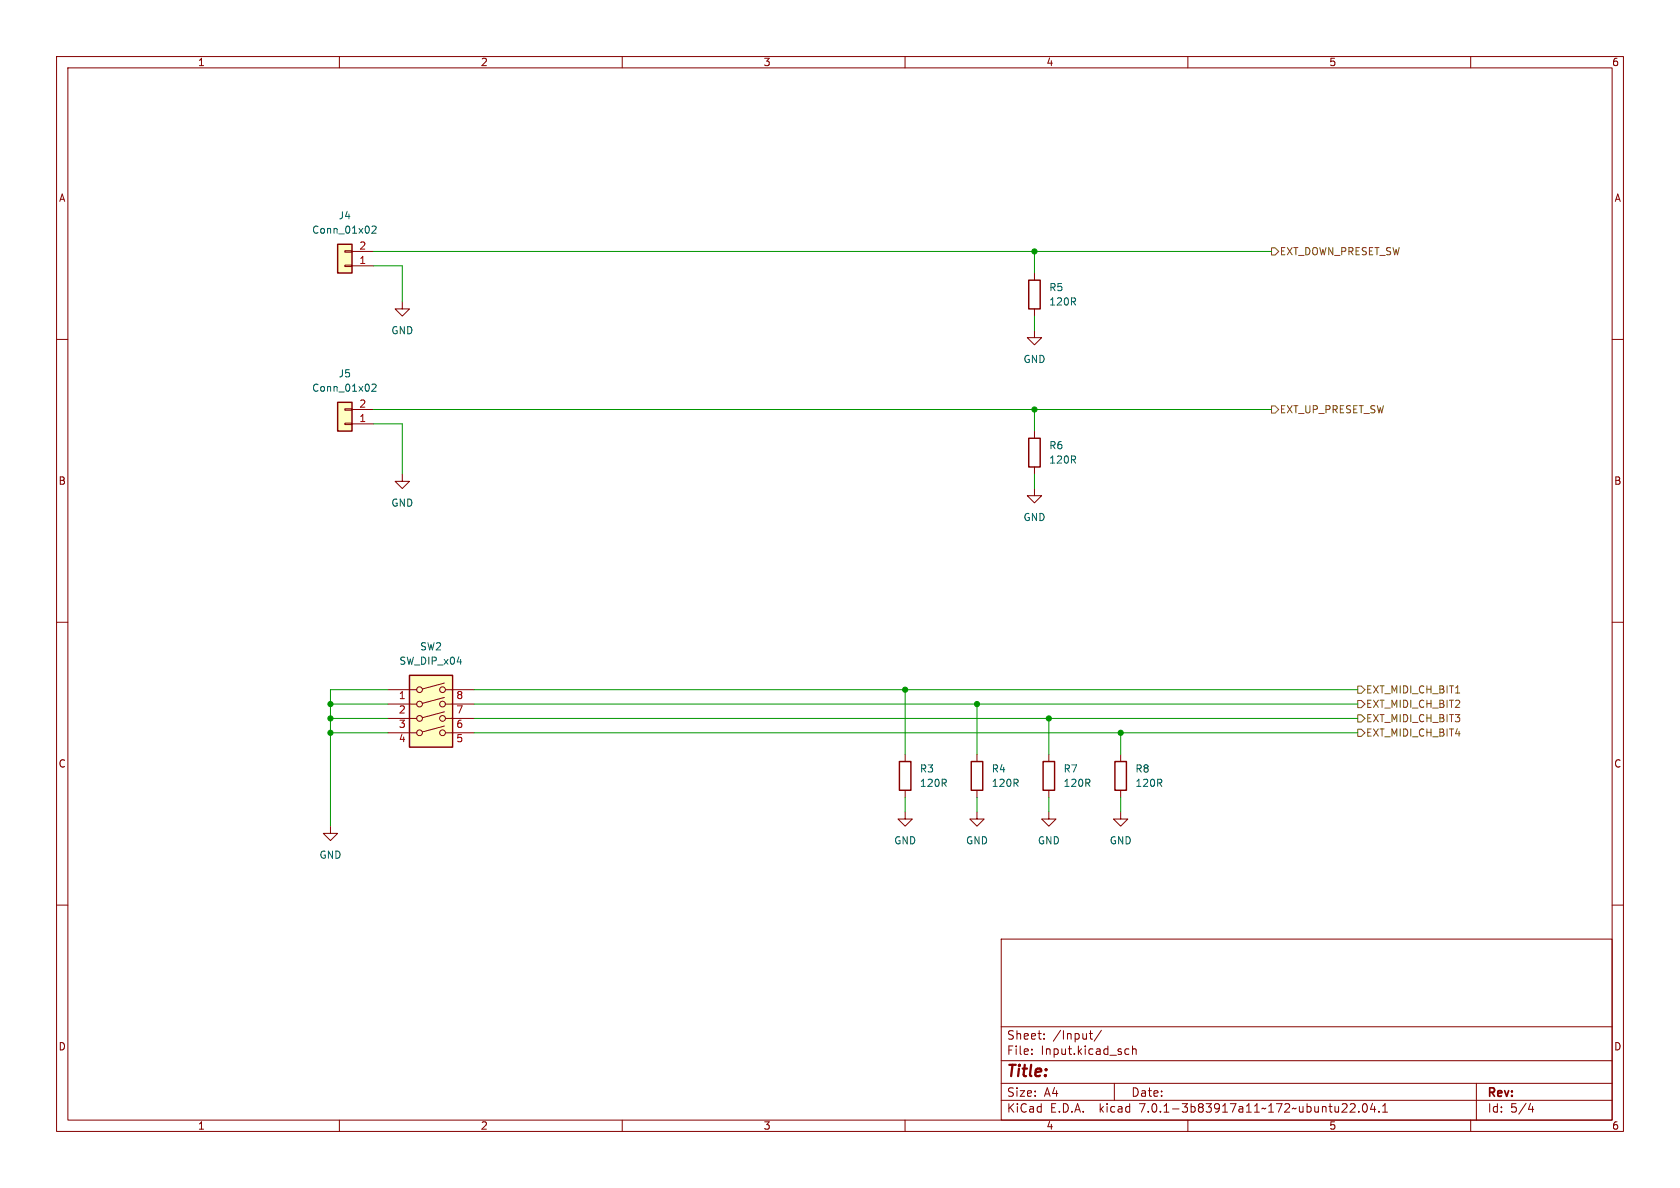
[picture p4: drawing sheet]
<svg xmlns="http://www.w3.org/2000/svg" width="297mm" height="210mm" viewBox="0 0 297 210" stroke-linecap="round" stroke-linejoin="round" font-family="sans-serif">
<g fill="none" stroke="#840000" stroke-width=".18">
<path d="M10 10h277v190h-277zM12 12h273v186h-273zM60 10v2M110 10v2M160 10v2M210 10v2M260 10v2M10 60h2M61 44.3h1.2v.3h-1.2zM61 46.9h1.2v.2h-1.2zM62.2 47h3.8M62.2 44.5h3.8"/>
<path d="M71.1 53.3v1.3h1.3l-1.3 1.3-1.3-1.3h1.3M182.9 58.4v1.3h1.2l-1.2 1.3-1.3-1.3h1.3M182.9 48.3v1.2M182.9 54.6v1.3M285 60h2M61 72.3h1.2v.2h-1.2zM61 74.8h1.2v.3h-1.2zM62.2 74.9h3.8M62.2 72.4h3.8M182.9 76.2v1.3M71.1 83.8v1.3h1.3l-1.3 1.3-1.3-1.3h1.3M182.9 86.4v1.2h1.2l-1.2 1.3-1.3-1.3h1.3"/>
<path d="M182.9 82.6v1.2M10 110h2M285 110h2M68.6 121.9h5.1M68.6 124.5h5.1M68.6 127h5.1M68.6 129.5h5.1M78.6 128.3l-3.9 1.1M78.6 125.8l-3.9 1.1M78.6 123.3l-3.9 1M78.6 120.8l-3.9 1M78.7 121.9h5.1"/>
<path d="M78.7 124.5h5.1M78.7 127h5.1M78.7 129.5h5.1M160 133.4v1.2M160 139.7v1.3M172.7 133.4v1.2M172.7 139.7v1.3M185.4 133.4v1.2M185.4 139.7v1.3M198.1 133.4v1.2M198.1 139.7v1.3M10 160h2"/>
<path d="M58.4 146.1v1.2h1.3l-1.3 1.3-1.3-1.3h1.3M160 143.5v1.3h1.3l-1.3 1.3-1.3-1.3h1.3M172.7 143.5v1.3h1.3l-1.3 1.3-1.3-1.3h1.3M185.4 143.5v1.3h1.3l-1.3 1.3-1.3-1.3h1.3M198.1 143.5v1.3h1.3l-1.3 1.3-1.3-1.3h1.3M285 160h2M177 166h108v32h-108zM60 198v2M110 198v2M160 198v2M177 194.5h108M177 191.5h108"/>
<path d="M177 187.5h108M177 181.5h108M182.4 186.3v.1M182.4 185.5v.1M184.6 183.6v.1M184.6 182.8v.1M192.6 182.7h.5M192.8 182.2v1.3l.3 .2M194.7 182.1l-1.3 2M197 191.5v3M199 186.3h.6M199 185.5h.6"/>
<path d="M200.2 185.5l.2-.1 .4 .1 .1 .9M200.2 184.9v1.5M210 198v2M237.2 196.6h.9M238.1 195.2v.5M238.7 195.2l.6-.1 .2 .1 .1 .3-1 1.1h1M240.2 196.5v.1M241.1 195.2l.1-.1a.81 .81 0 0 1 .6 .6 .81 .81 0 0 1-.3 .8l-.1 .1a.81 .81 0 0 1-.6-.6 .81 .81 0 0 1 .3-.8zM242.6 195l-.3 1.1h.9M243 195.6v1M243.8 196.5v.1M244.4 196.6h.9"/>
<path d="M244.4 195.5l.5-.4v1.5M260 198v2M261 191.5v6.5M270.2 196.1h.9M270.9 195.6v1"/>
<circle cx="74.2" cy="124.5" r=".51"/>
<circle cx="74.2" cy="121.9" r=".51"/>
<circle cx="74.2" cy="127" r=".51"/>
<circle cx="74.2" cy="129.5" r=".51"/>
<circle cx="78.2" cy="121.9" r=".51"/>
<circle cx="78.2" cy="124.5" r=".51"/>
<circle cx="78.2" cy="127" r=".51"/>
<circle cx="78.2" cy="129.5" r=".51"/>
</g>
<path d="M59.7 43.2h2.5v5.1h-2.5zM181.9 49.5h2v5.1h-2zM59.7 71.1h2.5v5.1h-2.5zM181.9 77.5h2v5.1h-2zM72.4 119.4h7.6v12.7h-7.6zM159 134.6h2v5.1h-2zM171.7 134.6h2v5.1h-2zM184.4 134.6h2v5.1h-2zM197.1 134.6h2v5.1h-2z" fill="none" stroke="#840000" stroke-width=".25"/>
<g fill="#ffffc2" stroke="#ffffc2" stroke-width=".18">
<path d="M72.4 119.4h7.6v12.7h-7.6z"/>
<path d="M59.7 71.1h2.5v5.1h-2.5z"/>
<path d="M59.7 43.2h2.5v5.1h-2.5z"/>
</g>
<path d="M65.8 40.1l.5-.1 .2 .3-.8 .9h.8M65.8 68l.5-.1 .2 .4-.8 .9h.8" fill="none" stroke="#006464" stroke-width=".18"/>
<path d="M224.8 43.8h.6l.7 .7-.7 .6h-.6zM224.8 71.8h.6l.7 .6-.7 .6h-.6zM240 128.9h.7l.6 .6-.6 .7h-.7zM240 121.3h.7l.6 .6-.6 .7h-.7zM240 123.8h.7l.6 .7-.6 .6h-.7zM240 126.4h.7l.6 .6-.6 .6h-.7z" fill="none" stroke="#725600" stroke-width=".18"/>
<g fill="none" stroke="#009600" stroke-width=".18">
<path d="M66 47h5.1v6.3M66 44.5h158.8M182.9 44.5v3.8M182.9 55.9v2.5M66 74.9h5.1v8.9M66 72.4h158.8M182.9 72.4v3.8M182.9 83.8v2.6M58.4 127h10.2M58.4 124.5h10.2M58.4 129.5h10.2M68.6 121.9h-10.2v24.2"/>
<path d="M83.8 127h156.2M83.8 124.5h156.2M83.8 121.9h156.2M83.8 129.5h156.2M160 121.9v11.5M172.7 124.5v8.9M185.4 127v6.4M198.1 129.5v3.9M160 141v2.5M172.7 141v2.5M185.4 141v2.5M198.1 141v2.5"/>
</g>
<g fill="#009600" stroke="#009600" stroke-width=".18">
<circle cx="58.4" cy="129.5" r=".46"/>
<circle cx="58.4" cy="127" r=".46"/>
<circle cx="58.4" cy="124.5" r=".46"/>
<circle cx="160" cy="121.9" r=".46"/>
<circle cx="172.7" cy="124.5" r=".46"/>
<circle cx="198.1" cy="129.5" r=".46"/>
<circle cx="185.4" cy="127" r=".46"/>
<circle cx="182.9" cy="72.4" r=".46"/>
<circle cx="182.9" cy="44.5" r=".46"/>
</g>
<text font-size="2.8" fill="#840000" x="178" y="190.8">Title:</text>
<g font-size="2.1" fill="#840000">
<text x="178" y="183.9">Sheet:</text>
<text x="186.2" y="183.9">/Input/</text>
<text x="178" y="186.6">File:</text>
<text x="184" y="186.6">Input.kicad_sch</text>
<text x="178" y="196.8">KiCad</text>
<text x="178" y="194">Size:</text>
<text x="184.6" y="194">A4</text>
<text x="185.7" y="196.8">E.D.A.</text>
<text x="194.4" y="196.8">kicad</text>
<text x="200" y="194">Date:</text>
<text x="201.5" y="196.8">7.0.1-3b83917a11~172~ubuntu22.04.1</text>
<text x="263" y="194.2">Rev:</text>
<text x="263" y="196.8">Id:</text>
<text x="267" y="196.8">5/4</text>
</g>
<g font-size="1.8" fill="#840000">
<text x="35" y="11.8">1</text>
<text x="85" y="11.8">2</text>
<text x="135" y="11.8">3</text>
<text x="185" y="11.8">4</text>
<text x="235" y="11.8">5</text>
<text x="285" y="11.8">6</text>
<text x="10.4" y="35.8">A</text>
<text x="285.4" y="35.8">A</text>
<text x="10.3" y="85.8">B</text>
<text x="285.3" y="85.8">B</text>
<text x="10.3" y="135.8">C</text>
<text x="285.3" y="135.8">C</text>
<text x="10.3" y="185.8">D</text>
<text x="285.3" y="185.8">D</text>
<text x="35" y="199.8">1</text>
<text x="85" y="199.8">2</text>
<text x="135" y="199.8">3</text>
<text x="185" y="199.8">4</text>
<text x="235" y="199.8">5</text>
<text x="285" y="199.8">6</text>
</g>
<g font-size="1.8" fill="#006464">
<text x="55.1" y="41.5">Conn_01x02</text>
<text x="59.8" y="38.9">J4</text>
<text x="185.4" y="51.6">R5</text>
<text x="69.1" y="59.2">GND</text>
<text x="185.4" y="54.2">120R</text>
<text x="180.9" y="64.3">GND</text>
<text x="55.1" y="69.4">Conn_01x02</text>
<text x="59.8" y="66.9">J5</text>
<text x="185.4" y="79.6">R6</text>
<text x="185.4" y="82.1">120R</text>
<text x="69.1" y="89.7">GND</text>
<text x="180.9" y="92.3">GND</text>
<text x="70.5" y="117.7">SW_DIP_x04</text>
<text x="74.2" y="115.1">SW2</text>
<text x="162.6" y="136.7">R3</text>
<text x="175.3" y="136.7">R4</text>
<text x="188" y="136.7">R7</text>
<text x="200.7" y="136.7">R8</text>
<text x="162.6" y="139.3">120R</text>
<text x="175.3" y="139.3">120R</text>
<text x="188" y="139.3">120R</text>
<text x="200.7" y="139.3">120R</text>
<text x="158" y="149.4">GND</text>
<text x="170.7" y="149.4">GND</text>
<text x="183.4" y="149.4">GND</text>
<text x="196.1" y="149.4">GND</text>
<text x="56.4" y="152">GND</text>
</g>
<g font-size="1.8" fill="#a90000">
<text x="63.5" y="46.7">1</text>
<text x="63.5" y="44.2">2</text>
<text x="63.5" y="74.7">1</text>
<text x="63.5" y="72.1">2</text>
<text x="70.5" y="123.8">1</text>
<text x="80.6" y="123.8">8</text>
<text x="70.5" y="126.4">2</text>
<text x="70.5" y="128.9">3</text>
<text x="70.5" y="131.4">4</text>
<text x="80.6" y="131.4">5</text>
<text x="80.6" y="128.9">6</text>
<text x="80.6" y="126.4">7</text>
</g>
<g font-size="1.8" fill="#725600">
<text x="226.3" y="45.3">EXT_DOWN_PRESET_SW</text>
<text x="226.3" y="73.2">EXT_UP_PRESET_SW</text>
<text x="241.5" y="122.7">EXT_MIDI_CH_BIT1</text>
<text x="241.5" y="125.3">EXT_MIDI_CH_BIT2</text>
<text x="241.5" y="130.4">EXT_MIDI_CH_BIT4</text>
<text x="241.5" y="127.8">EXT_MIDI_CH_BIT3</text>
</g>
</svg>
